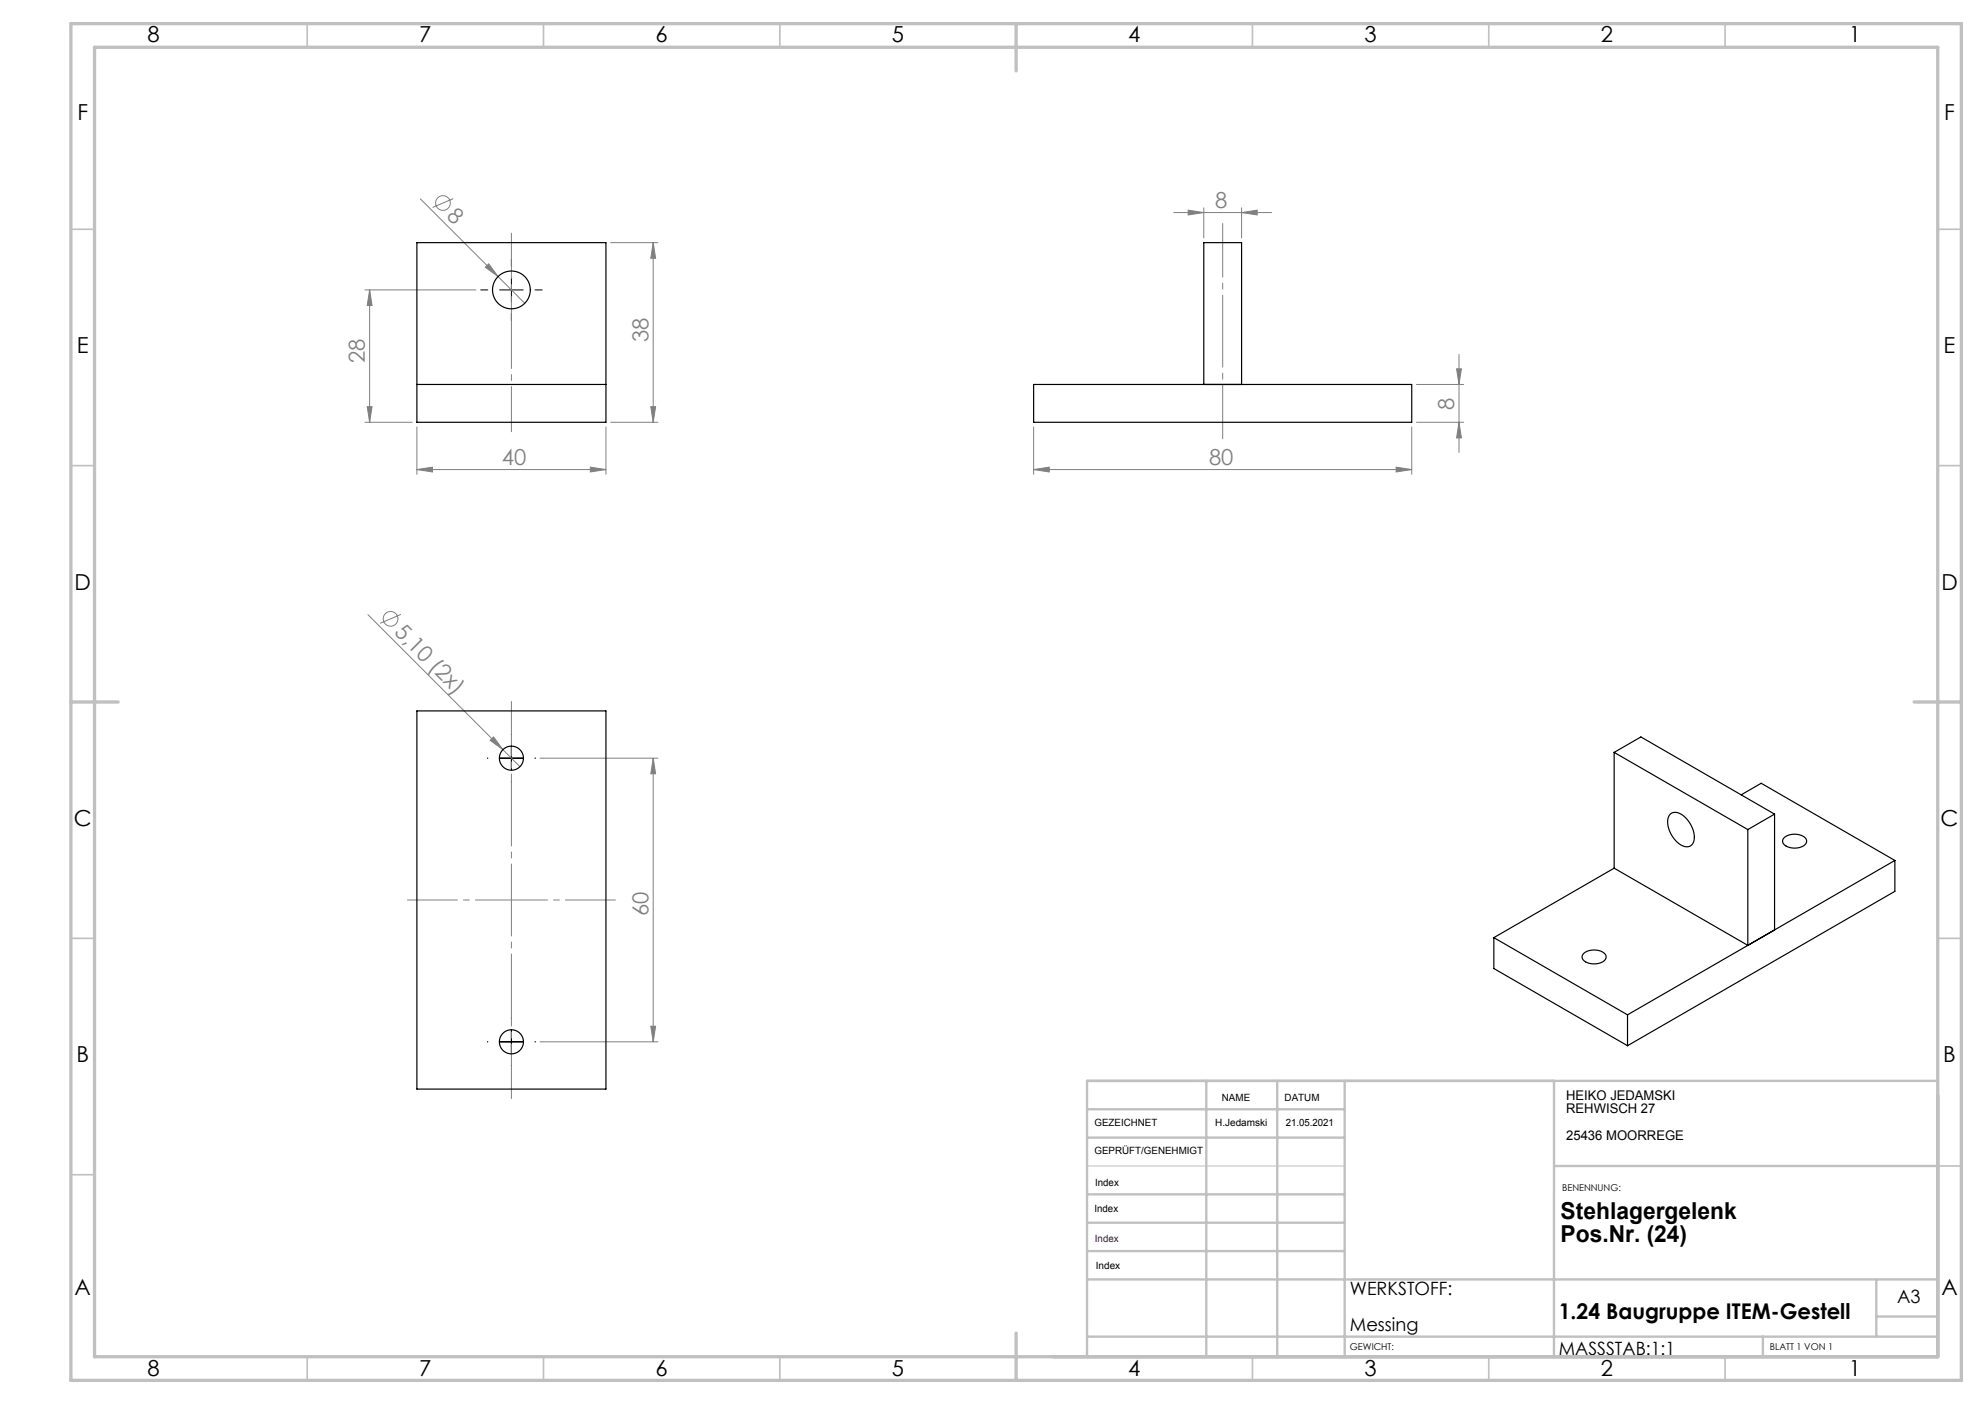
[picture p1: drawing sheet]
<svg xmlns="http://www.w3.org/2000/svg" width="420mm" height="297mm" viewBox="0 0 420 297" stroke-linecap="round" stroke-linejoin="round" font-family="sans-serif">
<g fill="none" stroke="#808080" stroke-width=".21">
<path d="M88.9 42.1l16.5 16.4M95.9 42l-4.4 1.9M102.7 56.5l.7-.7 2 2.7zM105.4 58.5l5.6 5.7M129.2 51.3h10M138.2 51.3l.5 3.3h-1zM138.2 51.3v38M248.4 45h20.7M251.4 44.5l3.3 .5-3.3 .5zM254.7 44v6.3M262.7 45l3.3-.5v1zM262.7 44v6.3"/>
<path d="M77.2 61.3h23.5M78.2 61.3v28M78.2 61.3l.5 3.3h-1zM308.2 78h1l-.5 3.3zM308.7 75v20.7M77.2 89.3h10M77.7 86h1l-.5 3.3zM88.2 99.3l3.3-.5v1zM88.2 90.3v10M88.2 99.3h40M124.9 98.8l3.3 .5-3.3 .5zM128.2 90.3v10"/>
<path d="M129.2 89.3h10M137.7 86h1l-.5 3.3zM218.7 99.3l3.3-.5v1zM218.7 99.3h80M218.7 90.3v10M295.4 98.8l3.3 .5-3.3 .5zM298.7 90.3v10M299.7 81.3h10M299.7 89.3h10M308.7 89.3l.5 3.3h-1zM77.9 130l28.5 28.6M84.8 130l-4.4 1.8"/>
<path d="M103.7 156.6l.7-.7 2 2.7zM106.4 158.6l3.6 3.6M114.3 160.4h24.9M138.2 160.4l.5 3.3h-1zM138.2 160.4v60M137.7 217.1h1l-.5 3.3zM114.3 220.4h24.9"/>
<circle cx="93.7" cy="42.9" r="1.56"/>
<circle cx="82.6" cy="130.9" r="1.56"/>
</g>
<path d="M108.2 56.3v-1.5M103.2 61.3h-1.5M108.2 66.3v1.5M113.2 61.3h1.5M108.2 155.4v-.1M103.2 160.4h.1M108.2 165.4h.1M113.2 160.4h.1M108.2 215.4v-.1M103.2 220.4h.1M108.2 225.4h.1M113.2 220.4h.1" fill="none" stroke="#000" stroke-width=".21" stroke-dasharray="15.2 1.3 1.3 1.3"/>
<path d="M108.2 58.8v5M105.7 61.3h5M108.2 157.9v5M105.7 160.4h5M108.2 217.9v5M105.7 220.4h5" fill="none" stroke="#000" stroke-width=".21"/>
<path d="M258.7 47.3v45.5" fill="none" stroke="#808080" stroke-width=".21" stroke-dasharray="15.2 1.3 1.3 1.3" stroke-dashoffset="3.9"/>
<path d="M108.2 49.3v42" fill="none" stroke="#808080" stroke-width=".21" stroke-dasharray="15.2 1.3 1.3 1.3" stroke-dashoffset="5.7"/>
<path d="M108.2 148.4v84" fill="none" stroke="#808080" stroke-width=".21" stroke-dasharray="15.2 1.3 1.3 1.3" stroke-dashoffset="3.7"/>
<path d="M130.2 190.4h-44" fill="none" stroke="#808080" stroke-width=".21" stroke-dasharray="15.2 1.3 1.3 1.3" stroke-dashoffset="4.7"/>
<path d="M230 246.7h54.5" fill="none" stroke="#c0c0c0" stroke-width=".21"/>
<g fill="none" stroke="#c0c0c0" stroke-width=".35">
<path d="M65 5v5M115 5v5M165 5v5M265 5v5M315 5v5M365 5v5M15 48.5h5M410 48.5h5M15 98.5h5M410 98.5h5M15 198.5h5M410 198.5h5"/>
<path d="M15 248.5h5M410 246.7h5M65 287v5M115 287v5M165 287v5M265 287v5M315 287v5M365 287v5"/>
</g>
<g fill="none" stroke="#c0c0c0" stroke-width=".5">
<path d="M230 234.7h54.5M255.2 228.7v58.3M270.2 228.7v58.3M284.5 228.7v58.3M328.8 228.7v58.3M410 228.6l-180 .1v58.3M230 252.7h54.5M230 240.7h54.5M230 258.7h54.5M328.8 246.7h81.2M230 264.7h54.5M230 270.7h180"/>
<path d="M397 270.7v12.1M397 278.5h13M230 282.8h180M373 282.8v4.2"/>
</g>
<path d="M15 5h400v287h-400zM20 10h390v277h-390zM215 5v10M15 148.5h10M405 148.5h10M215 282v10" fill="none" stroke="#c0c0c0" stroke-width=".7"/>
<g fill="#808080">
<path d="M103.7 156.6l.7-.7 2 2.7z"/>
<path d="M102.7 56.5l.7-.7 2 2.7z"/>
<path d="M88.2 99.3l3.3-.5v1zM124.9 98.8l3.3 .5-3.3 .5z"/>
<path d="M251.4 44.5l3.3 .5-3.3 .5zM262.7 45l3.3-.5v1z"/>
<path d="M308.2 78h1l-.5 3.3zM308.7 89.3l.5 3.3h-1z"/>
<path d="M77.7 86h1l-.5 3.3zM78.2 61.3l.5 3.3h-1z"/>
<path d="M138.2 51.3l.5 3.3h-1zM137.7 86h1l-.5 3.3zM138.2 160.4l.5 3.3h-1zM137.7 217.1h1l-.5 3.3z"/>
<path d="M218.7 99.3l3.3-.5v1zM295.4 98.8l3.3 .5-3.3 .5z"/>
</g>
<g fill="none" stroke="#000" stroke-width=".25">
<path d="M88.2 51.3h40v38h-40zM88.2 81.3h40M218.7 81.3h80v8h-80zM254.7 81.3v-30h8v30M88.2 150.4h40v80h-40zM341.5 159.2v24.5M341.5 159.2l28.3 16.3M341.5 159.2l5.7-3.3 28.3 16.3M353.4 172.2a2.19 2.19 0 0 1 3 .6 5.6 5.6 0 0 1 1.9 5.4 1.81 1.81 0 0 1-3 .3 5.6 5.6 0 0 1-2.2-5.8zM368.4 168.1l4.2-2.4 28.3 16.3M369.8 175.5v24.5l-28.3-16.3M375.5 172.2l-5.7 3.3"/>
<path d="M375.5 172.2v24.5M377.5 177.2a3.5 3.5 0 0 1 4.7 .3 1.3 1.3 0 0 1-1.2 1.7 3.1 3.1 0 0 1-3.8-1.1v-.5zM316.1 198.3v6.6l28.3 16.3M316.1 198.3l28.3 16.4M341.5 183.7l-25.4 14.6M400.9 182l-56.5 32.7M400.9 182v6.6l-56.5 32.6M335.1 201.7a3.5 3.5 0 0 1 4.6 .3 1.3 1.3 0 0 1-1.1 1.7 3.1 3.1 0 0 1-3.8-1.1v-.5zM344.4 214.7v6.5"/>
<circle cx="108.2" cy="61.3" r="4"/>
<circle cx="108.2" cy="160.4" r="2.55"/>
<circle cx="108.2" cy="220.4" r="2.55"/>
</g>
<g font-size="4.9">
<text x="330.2" y="257.9">Stehlagergelenk</text>
<text x="330.2" y="262.8">Pos.Nr. (24)</text>
</g>
<g font-size="4.7">
<text x="31.2" y="9">8</text>
<text x="88.7" y="9">7</text>
<text x="138.7" y="9">6</text>
<text x="188.7" y="9">5</text>
<text x="238.7" y="9">4</text>
<text x="288.7" y="9">3</text>
<text x="338.7" y="9">2</text>
<text x="391.2" y="9">1</text>
<text x="16.4" y="25.5">F</text>
<text x="411.4" y="25.5">F</text>
<text x="16.3" y="74.7">E</text>
<text x="411.2" y="74.7">E</text>
<text x="15.8" y="124.8">D</text>
<text x="410.8" y="124.8">D</text>
<text x="15.6" y="174.8">C</text>
<text x="410.6" y="174.8">C</text>
<text x="16.2" y="224.7">B</text>
<text x="411.2" y="224.7">B</text>
<text x="15.8" y="274">A</text>
<text x="410.8" y="274">A</text>
<text x="31.2" y="291">8</text>
<text x="88.7" y="291">7</text>
<text x="138.7" y="291">6</text>
<text x="188.7" y="291">5</text>
<text x="238.7" y="291">4</text>
<text x="288.7" y="291">3</text>
<text x="338.7" y="291">2</text>
<text x="391.2" y="291">1</text>
</g>
<g font-size="4.7" fill="#808080">
<text x="94.3" y="46" transform="rotate(45 94.3 46)">8</text>
<text x="257.1" y="44">8</text>
<text x="77.2" y="76.7" transform="rotate(-90 77.2 76.7)">28</text>
<text x="137.2" y="72.4" transform="rotate(-90 137.2 72.4)">38</text>
<text x="307.7" y="86.7" transform="rotate(-90 307.7 86.7)">8</text>
<text x="106.2" y="98.3">40</text>
<text x="255.8" y="98.3">80</text>
<text x="83.2" y="133.9" transform="rotate(45 83.2 133.9)">5,10 (2x)</text>
<text x="137.2" y="193.8" transform="rotate(-90 137.2 193.8)">60</text>
</g>
<text font-size="4.6" x="329.8" y="279">1.24 Baugruppe ITEM-Gestell</text>
<g font-size="3.9">
<text x="285.6" y="273.9">WERKSTOFF:</text>
<text x="401.4" y="275.6">A3</text>
<text x="285.6" y="281.6">Messing</text>
<text x="329.9" y="286.6">MASSSTAB:1:1</text>
</g>
<g font-size="2.8">
<text x="331.4" y="232.7">HEIKO JEDAMSKI</text>
<text x="331.4" y="235.5">REHWISCH 27</text>
<text x="331.4" y="241.1">25436 MOORREGE</text>
</g>
<g font-size="2.1">
<text x="258.5" y="232.8">NAME</text>
<text x="271.8" y="232.9">DATUM</text>
<text x="231.6" y="238.2">GEZEICHNET</text>
<text x="257.1" y="238.2">H.Jedamski</text>
<text x="272" y="238.2">21.05.2021</text>
<text x="231.6" y="244.2">GEPRÜFT/GENEHMIGT</text>
<text x="231.7" y="250.8">Index</text>
<text x="231.6" y="256.4">Index</text>
<text x="231.9" y="268.5">Index</text>
</g>
<text font-size="2.1" fill="#400040" x="231.7" y="262.7">Index</text>
<g font-size="2">
<text x="330.5" y="251.9">BENENNUNG:</text>
<text x="285.6" y="285.5">GEWICHT:</text>
<text x="374.5" y="285.6">BLATT 1 VON 1</text>
</g>
</svg>
